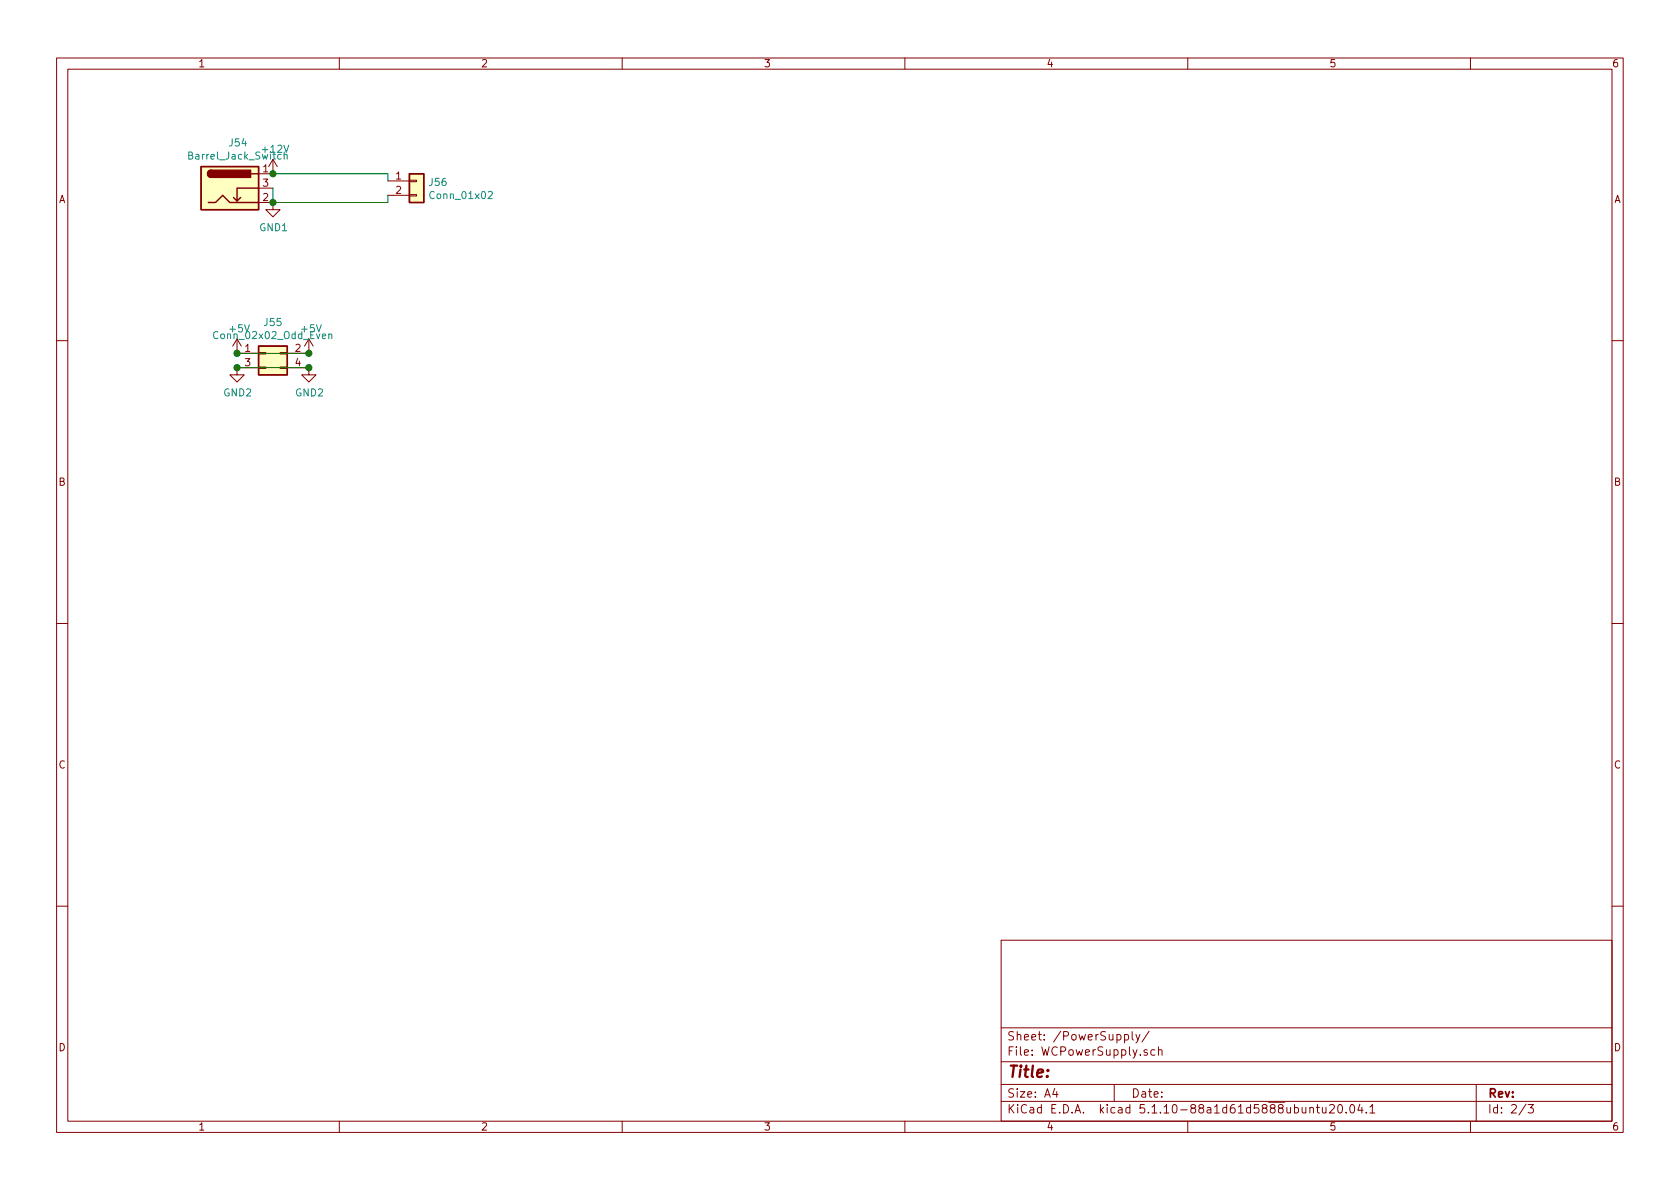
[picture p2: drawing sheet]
<svg xmlns="http://www.w3.org/2000/svg" width="297mm" height="210mm" viewBox="0 0 297 210" stroke-linecap="round" stroke-linejoin="round" font-family="sans-serif">
<g fill="none" stroke="#840000" stroke-width=".18">
<path d="M10 10.3h277v189.9h-277zM12 12.2h273v186.1h-273zM60 10.3v1.9M110 10.3v1.9M160 10.3v1.9M210 10.3v1.9M260 10.3v1.9M45.7 35.8h2.6v1.3h1.2l-1.2 1.2-1.3-1.2h1.3M45.7 33.3h2.6M48.3 28.2l-.8 1.3M48.3 28.2v2.5h-2.6M48.3 28.2l.7 1.3"/>
<path d="M68.6 32h3.8M68.6 34.5h3.8M72.4 34.4h1.3v.3h-1.3zM72.4 31.9h1.3v.2h-1.3zM41.9 59.9l-.8 1.3M41.9 59.9v2.6h3.8M41.9 59.9l.8 1.3M54.6 59.9l-.8 1.3M54.6 59.9v2.6h-3.8M54.6 59.9l.8 1.3M10 60.2h2M45.7 64.9h1.3v.2h-1.3z"/>
<path d="M45.7 62.4h1.3v.2h-1.3zM45.7 65h-3.8v1.3h1.3l-1.3 1.3-1.3-1.3h1.3M49.5 64.9h1.3v.2h-1.3zM49.5 62.4h1.3v.2h-1.3zM50.8 65h3.8v1.3h1.3l-1.3 1.3-1.3-1.3h1.3M285 60.2h2M10 110.3h2M285 110.3h2M10 160.2h2M177 166.3h108v32h-108zM285 160.2h2M60 198.3v1.9"/>
<path d="M110 198.3v1.9M160 198.3v1.9M177 194.8h108M177 191.8h108M177 187.8h108M177 181.8h108M186.5 192.5l-.4 1h1M186.8 193v1M197 191.8v3M198.8 183l.5-.1 .2 .3-.1 .6h-.6M200.2 182.4v1.3l.2 .2M200.8 182.9l.4 1"/>
<path d="M201.5 182.9l-.5 1.4-.2 .1M202.8 185.7l-.3-.1-.2 .2v.2l.5 .2v.3h-.5M203.2 182.3l-1.3 2M204.2 185.7l-.4-.1-.3 .3 .1 .6h.6M204.8 185.7l.3-.1 .3 .1 .1 .9M204.8 185.1v1.5M210 198.3v1.9M231.6 196l.2-.2 .4 .1v.9M231.6 195.8v1M232.7 195.8h.6M232.9 195.3v1.3l.4 .2M233.8 195.8l.1 .9 .3 .1 .2-.1"/>
<path d="M234.4 195.8v1M235.1 195.5l.2-.2h.4l.2 .5-.9 1h.9M236.7 195.4l.3-.1a.94 .94 0 0 1 0 1.5h-.1a1 1 0 0 1-.2-1.4zM238 196.7v.1M238.8 195.5l.3-.2a.94 .94 0 0 1 0 1.5 .82 .82 0 0 1-.3-1.3zM240.4 195.2l-.3 1.1h.9M240.8 195.8v1M241.6 196.7v.1M242.2 195.8l.4-.5v1.5M242.2 196.8h.9M260 198.3v1.9M261 191.8v6.5"/>
<path d="M269.8 195.2l-1.2 2M270.2 195.3h.9l-.5 .6 .4 .1v.7l-.2 .1-.6-.1"/>
</g>
<g fill="#ffffc2" stroke="#ffffc2" stroke-width=".18">
<path d="M35.6 29.5h10.1v7.6h-10.1z"/>
<path d="M72.4 30.7h2.5v5.1h-2.5z"/>
<path d="M45.7 61.2h5.1v5.1h-5.1z"/>
</g>
<path d="M35.6 29.5h10.1v7.6h-10.1zM36.8 35.8h1.3l1.3-1.3 1.2 1.3h5.1M37.3 30.1a.63 .63 0 0 0-.6 .6 .63 .63 0 0 0 .6 .7M42.5 34.9l-.6 .7M44.4 30.7h1.3M45.7 33.3h-3.8v2.3l-.6-.7M72.4 30.7h2.5v5.1h-2.5zM45.7 61.2h5.1v5.1h-5.1z" fill="none" stroke="#840000" stroke-width=".25"/>
<g fill="#840000" stroke="#840000" stroke-width=".25">
<path d="M36.9 30.3l.4-.2v1.3a.64 .64 0 0 1-.6-.4 .64 .64 0 0 1 .2-.7z"/>
<path d="M37.3 30.1h7v1.3h-7z"/>
</g>
<path d="M50.2 27.4l.2-.1 .3 .1 .1 .7M50.2 26.9v1.2M86.3 34l.5-.1 .2 .3v.2l-.7 .7h.7M58.1 59.2l.2-.2 .3 .1 .1 .8M58.1 59v.9" fill="none" stroke="#008484" stroke-width=".18"/>
<path d="M48.3 33.3v2.5h20.3v-1.3M48.3 30.7h20.3v1.3M41.9 65h12.7M41.9 62.5h12.7" fill="none" stroke="#008400" stroke-width=".18"/>
<g fill="#008400" stroke="#008400" stroke-width=".25">
<circle cx="41.9" cy="65" r=".51"/>
<circle cx="54.6" cy="62.5" r=".51"/>
<circle cx="54.6" cy="65" r=".51"/>
<circle cx="41.9" cy="62.5" r=".51"/>
<circle cx="48.3" cy="35.8" r=".51"/>
<circle cx="48.3" cy="30.7" r=".51"/>
</g>
<text font-size="2.8" fill="#840000" x="178" y="190.5">Title:</text>
<g font-size="2.1" fill="#840000">
<text x="178" y="184">Sheet: /PowerSupply/</text>
<text x="178" y="186.7">File: WCPowerSupply.sch</text>
<text x="178" y="196.9">KiCad E.D.A. kicad 5.1.10-88a1d61d5888ubuntu20.04.1</text>
<text x="178" y="194.1">Size: A4</text>
<text x="200" y="194.1">Date:</text>
<text x="263" y="194.1">Rev:</text>
<text x="263" y="196.9">Id: 2/3</text>
</g>
<g font-size="1.8" fill="#840000">
<text x="35" y="11.9">1</text>
<text x="85" y="11.9">2</text>
<text x="135" y="11.9">3</text>
<text x="185" y="11.9">4</text>
<text x="235" y="11.9">5</text>
<text x="285" y="11.9">6</text>
<text x="10.4" y="35.9">A</text>
<text x="46.5" y="30.5">1</text>
<text x="46.5" y="35.6">2</text>
<text x="46.5" y="33">3</text>
<text x="70" y="31.7">1</text>
<text x="70" y="34.3">2</text>
<text x="285.4" y="35.9">A</text>
<text x="43.3" y="62.2">1</text>
<text x="43.3" y="64.8">3</text>
<text x="52.2" y="62.2">2</text>
<text x="52.2" y="64.8">4</text>
<text x="10.4" y="85.9">B</text>
<text x="285.4" y="85.9">B</text>
<text x="10.4" y="135.9">C</text>
<text x="285.4" y="135.9">C</text>
<text x="10.4" y="185.9">D</text>
<text x="285.4" y="185.9">D</text>
<text x="35" y="199.9">1</text>
<text x="85" y="199.9">2</text>
<text x="135" y="199.9">3</text>
<text x="185" y="199.9">4</text>
<text x="235" y="199.9">5</text>
<text x="285" y="199.9">6</text>
</g>
<g font-size="1.8" fill="#008484">
<text x="33.7" y="28.2">Barrel_Jack_Switch</text>
<text x="40.6" y="25.9">J54</text>
<text x="46.6" y="27">+12V</text>
<text x="76" y="32.9">J56</text>
<text x="76.3" y="35.2">Conn_01x02</text>
<text x="45.9" y="40.9">GND1</text>
<text x="38.2" y="60">Conn_02x02_Odd_Even</text>
<text x="40.7" y="58.8">+5V</text>
<text x="46.8" y="57.7">J55</text>
<text x="53.4" y="58.8">+5V</text>
<text x="39.6" y="70.1">GND2</text>
<text x="52.3" y="70.1">GND2</text>
</g>
</svg>
